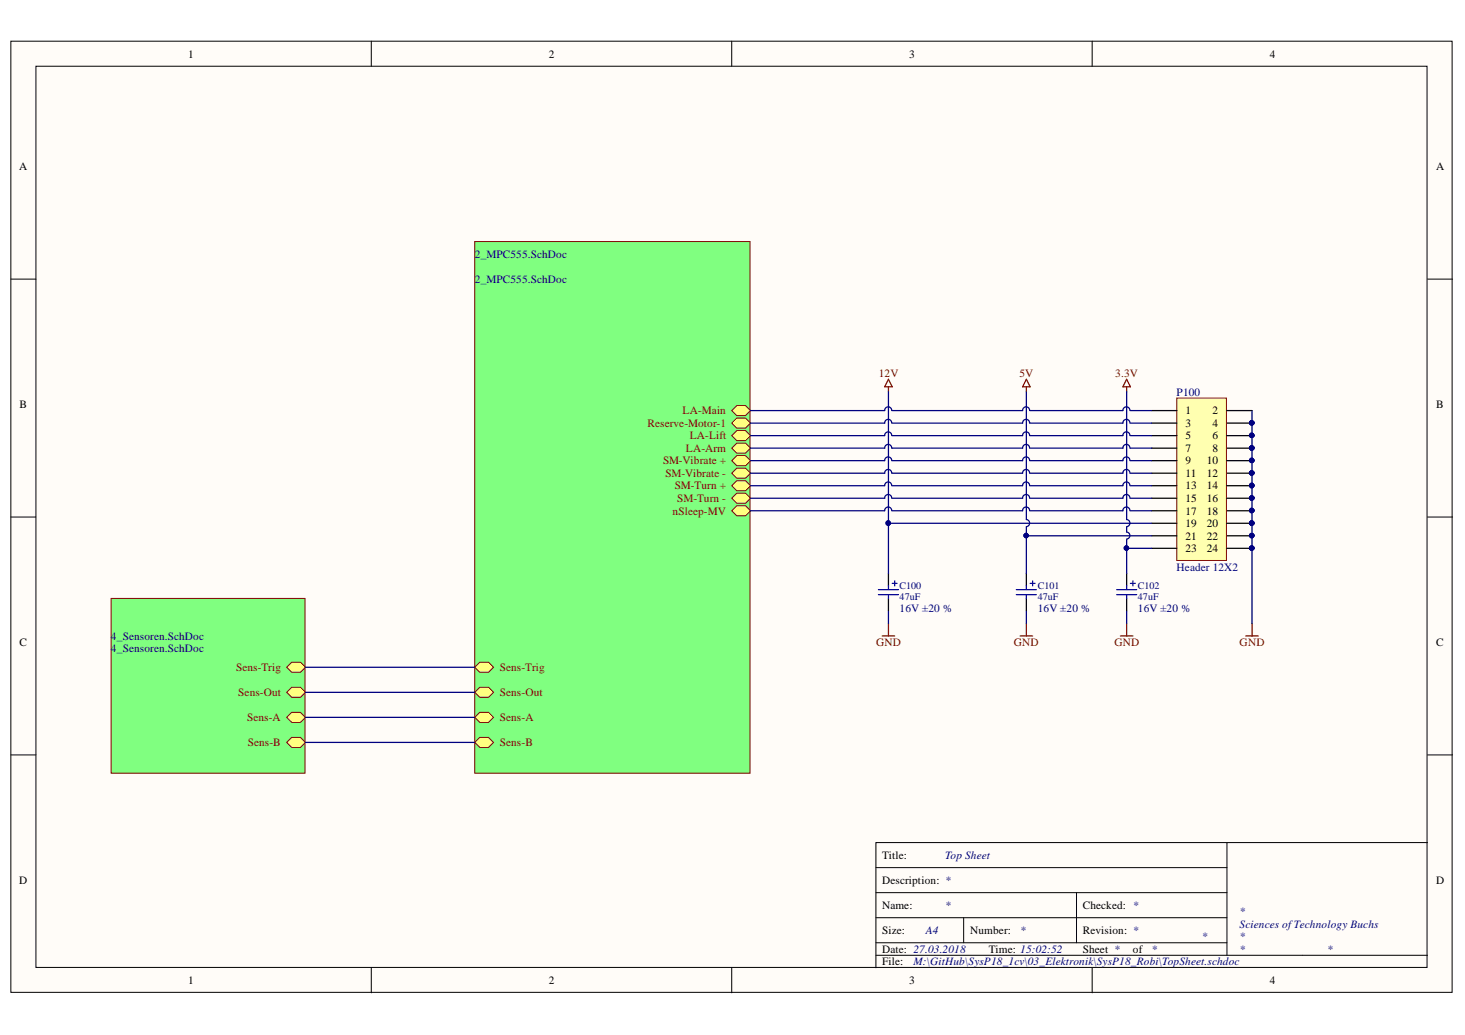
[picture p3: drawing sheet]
<svg xmlns="http://www.w3.org/2000/svg" width="297mm" height="210mm" viewBox="0 0 297 210" stroke-linecap="round" stroke-linejoin="round" font-family="sans-serif">
<g fill="#fffcf8" stroke="#000" stroke-width=".2">
<path d="M2.2 8.4h292.2v192.9h-292.2z"/>
<path d="M7.3 13.4h282v182.8h-282z"/>
</g>
<g fill="none" stroke="#000" stroke-width=".2">
<path d="M75.3 8.4v5M148.4 8.4v5M221.4 8.4v5M2.2 56.6h5.1M289.4 56.6h5.1M2.2 104.9h5.1M289.4 104.9h5.1M2.2 153.1h5.1M289.4 153.1h5.1M177.6 176h71.2M248.8 170.9v22.8M289.4 170.9h-111.8v25.4"/>
<path d="M75.3 196.3v5.1M148.4 196.3v5.1M177.6 186.1h71.2M177.6 193.7h111.8M177.6 191.2h71.2M177.6 181h71.2M195.4 186.1v5.1M218.3 181v10.2M221.4 196.3v5.1"/>
</g>
<path d="M96.3 49h55.8v107.8h-55.8z" fill="#80ff80" stroke="#800000" stroke-width=".2"/>
<path d="M96.3 135.3l1-1h1.7l1.1 1-1.1 1h-1.7z" fill-rule="evenodd" fill="#ffff80"/>
<path d="M96.3 135.3l1-1h1.7l1.1 1-1.1 1h-1.7z" fill="none" stroke="#800000" stroke-width=".2"/>
<path d="M96.3 140.4l1-1h1.7l1.1 1-1.1 1h-1.7z" fill-rule="evenodd" fill="#ffff80"/>
<path d="M96.3 140.4l1-1h1.7l1.1 1-1.1 1h-1.7z" fill="none" stroke="#800000" stroke-width=".2"/>
<path d="M96.3 145.5l1-1h1.7l1.1 1-1.1 1h-1.7z" fill-rule="evenodd" fill="#ffff80"/>
<path d="M96.3 145.5l1-1h1.7l1.1 1-1.1 1h-1.7z" fill="none" stroke="#800000" stroke-width=".2"/>
<path d="M96.3 150.6l1-1.1h1.7l1.1 1.1-1.1 1h-1.7z" fill-rule="evenodd" fill="#ffff80"/>
<path d="M96.3 150.6l1-1.1h1.7l1.1 1.1-1.1 1h-1.7z" fill="none" stroke="#800000" stroke-width=".2"/>
<path d="M148.4 83.3l1-1h1.8l1 1-1 1h-1.8z" fill-rule="evenodd" fill="#ffff80"/>
<path d="M148.4 83.3l1-1h1.8l1 1-1 1h-1.8z" fill="none" stroke="#800000" stroke-width=".2"/>
<path d="M148.4 85.8l1-1h1.8l1 1-1 1h-1.8z" fill-rule="evenodd" fill="#ffff80"/>
<path d="M148.4 85.8l1-1h1.8l1 1-1 1h-1.8z" fill="none" stroke="#800000" stroke-width=".2"/>
<path d="M148.4 88.3l1-1h1.8l1 1-1 1.1h-1.8z" fill-rule="evenodd" fill="#ffff80"/>
<path d="M148.4 88.3l1-1h1.8l1 1-1 1.1h-1.8z" fill="none" stroke="#800000" stroke-width=".2"/>
<path d="M148.4 90.9l1-1h1.8l1 1-1 1h-1.8z" fill-rule="evenodd" fill="#ffff80"/>
<path d="M148.4 90.9l1-1h1.8l1 1-1 1h-1.8z" fill="none" stroke="#800000" stroke-width=".2"/>
<path d="M148.4 93.4l1-1h1.8l1 1-1 1h-1.8z" fill-rule="evenodd" fill="#ffff80"/>
<path d="M148.4 93.4l1-1h1.8l1 1-1 1h-1.8z" fill="none" stroke="#800000" stroke-width=".2"/>
<path d="M148.4 96l1-1h1.8l1 1-1 1h-1.8z" fill-rule="evenodd" fill="#ffff80"/>
<path d="M148.4 96l1-1h1.8l1 1-1 1h-1.8z" fill="none" stroke="#800000" stroke-width=".2"/>
<path d="M148.4 98.5l1-1h1.8l1 1-1 1h-1.8z" fill-rule="evenodd" fill="#ffff80"/>
<path d="M148.4 98.5l1-1h1.8l1 1-1 1h-1.8z" fill="none" stroke="#800000" stroke-width=".2"/>
<path d="M148.4 101l1-1h1.8l1 1-1 1.1h-1.8z" fill-rule="evenodd" fill="#ffff80"/>
<path d="M148.4 101l1-1h1.8l1 1-1 1.1h-1.8z" fill="none" stroke="#800000" stroke-width=".2"/>
<path d="M148.4 103.6l1-1h1.8l1 1-1 1h-1.8z" fill-rule="evenodd" fill="#ffff80"/>
<path d="M148.4 103.6l1-1h1.8l1 1-1 1h-1.8z" fill="none" stroke="#800000" stroke-width=".2"/>
<path d="M22.5 121.4h39.3v35.4h-39.3z" fill="#80ff80" stroke="#800000" stroke-width=".2"/>
<path d="M58.1 135.3l1-1h1.8l1 1-1 1h-1.8z" fill-rule="evenodd" fill="#ffff80"/>
<path d="M58.1 135.3l1-1h1.8l1 1-1 1h-1.8z" fill="none" stroke="#800000" stroke-width=".2"/>
<path d="M58.1 140.4l1-1h1.8l1 1-1 1h-1.8z" fill-rule="evenodd" fill="#ffff80"/>
<path d="M58.1 140.4l1-1h1.8l1 1-1 1h-1.8z" fill="none" stroke="#800000" stroke-width=".2"/>
<path d="M58.1 145.5l1-1h1.8l1 1-1 1h-1.8z" fill-rule="evenodd" fill="#ffff80"/>
<path d="M58.1 145.5l1-1h1.8l1 1-1 1h-1.8z" fill="none" stroke="#800000" stroke-width=".2"/>
<path d="M58.1 150.6l1-1.1h1.8l1 1.1-1 1h-1.8z" fill-rule="evenodd" fill="#ffff80"/>
<path d="M58.1 150.6l1-1.1h1.8l1 1.1-1 1h-1.8z" fill="none" stroke="#800000" stroke-width=".2"/>
<path d="M180.1 116.3v2.5M208.1 116.3v2.5M228.4 116.3v2.5M180.1 121.4v2.5M208.1 121.4v2.5M228.4 121.4v2.5" fill="none" stroke="#000" stroke-width=".25"/>
<g fill="none" stroke="#00f" stroke-width=".25">
<path d="M178.1 119.6h4.1M180.1 118.8v.8M180.9 118.3h1M181.4 117.8v1M206.1 119.6h4M208.1 118.8v.8M208.9 118.3h1M209.4 117.8v1M226.4 119.6h4.1M228.4 118.8v.8M229.2 118.3h1M229.7 117.8v1"/>
<path d="M178.1 120.6h4.1M180.1 120.6v.8M206.1 120.6h4M208.1 120.6v.8M226.4 120.6h4.1M228.4 120.6v.8"/>
</g>
<path d="M238.6 80.7h10.1v33h-10.1z" fill="#ffffb0" stroke="#800000" stroke-width=".2"/>
<g fill="none" stroke="#000" stroke-width=".25">
<path d="M233.5 83.3h5.1M233.5 85.8h5.1M233.5 88.3h5.1M233.5 90.9h5.1M233.5 93.4h5.1M233.5 96h5.1M233.5 98.5h5.1M248.8 83.3h5.1M248.8 85.8h5.1M248.8 88.3h5.1M248.8 90.9h5.1M248.8 93.4h5.1"/>
<path d="M248.8 96h5.1M248.8 98.5h5.1M233.5 101h5.1M233.5 103.6h5.1M233.5 106.1h5.1M233.5 108.7h5.1M233.5 111.2h5.1M248.8 101h5.1M248.8 103.6h5.1M248.8 106.1h5.1M248.8 108.7h5.1M248.8 111.2h5.1"/>
</g>
<g fill="#000080" stroke="#000080" stroke-width=".2">
<circle cx="253.8" cy="85.8" r=".46"/>
<circle cx="253.8" cy="88.3" r=".46"/>
<circle cx="253.8" cy="90.8" r=".47"/>
<circle cx="253.8" cy="93.4" r=".46"/>
<circle cx="253.8" cy="95.9" r=".46"/>
<circle cx="253.8" cy="98.5" r=".47"/>
<circle cx="253.8" cy="101" r=".46"/>
<circle cx="253.8" cy="103.5" r=".46"/>
<circle cx="253.8" cy="106.1" r=".47"/>
<circle cx="253.8" cy="108.6" r=".46"/>
<circle cx="253.8" cy="111.2" r=".46"/>
<circle cx="180.1" cy="106.1" r=".46"/>
<circle cx="208.1" cy="108.6" r=".46"/>
<circle cx="228.4" cy="111.2" r=".46"/>
</g>
<g fill="none" stroke="#800000" stroke-width=".25">
<path d="M180.1 78.4v1.1M180.1 76.9l.8 1.5h-1.5zM208.1 78.4v1.1M208.1 76.9l.8 1.5h-1.6zM228.4 78.4v1.1M228.4 76.9l.8 1.5h-1.5zM178.9 129h2.5M180.1 126.4v2.6M206.8 129h2.6M208.1 126.4v2.6M227.2 129h2.5M228.4 126.4v2.6"/>
<path d="M252.6 129h2.5M253.9 126.4v2.6"/>
</g>
<g fill="none" stroke="#000080" stroke-width=".25">
<path d="M180.1 79.5v26.6h53.4M208.1 79.5v25.9a.72 .72 0 0 1 .7 .7 .72 .72 0 0 1-.7 .7M228.4 79.5v25.9a.72 .72 0 0 1 .7 .7 .72 .72 0 0 1-.7 .7M180.8 96a.71 .71 0 0 0-.7-.8 .71 .71 0 0 0-.7 .8h-27.2M180.8 93.4a.71 .71 0 0 0-.7-.7 .71 .71 0 0 0-.7 .7h-27.2M180.8 88.3a.71 .71 0 0 0-.7-.7 .71 .71 0 0 0-.7 .7h-27.2M180.8 85.8a.71 .71 0 0 0-.7-.8 .71 .71 0 0 0-.7 .8h-27.2M180.8 98.5a.71 .71 0 0 0-.7-.8 .71 .71 0 0 0-.7 .8h-27.2M180.8 90.9a.71 .71 0 0 0-.7-.8 .71 .71 0 0 0-.7 .8h-27.2M180.8 83.3a.71 .71 0 0 0-.7-.8 .71 .71 0 0 0-.7 .8h-27.2M208.8 96a.71 .71 0 0 0-.8-.8 .71 .71 0 0 0-.7 .8h-26.4M208.8 93.4a.71 .71 0 0 0-.8-.7 .71 .71 0 0 0-.7 .7h-26.4"/>
<path d="M208.8 88.3a.71 .71 0 0 0-.8-.7 .71 .71 0 0 0-.7 .7h-26.4M208.8 85.8a.71 .71 0 0 0-.8-.8 .71 .71 0 0 0-.7 .8h-26.4M208.8 98.5a.71 .71 0 0 0-.8-.8 .71 .71 0 0 0-.7 .8h-26.4M208.8 90.9a.71 .71 0 0 0-.8-.8 .71 .71 0 0 0-.7 .8h-26.4M208.8 83.3a.71 .71 0 0 0-.8-.8 .71 .71 0 0 0-.7 .8h-26.4M229.1 96a.71 .71 0 0 0-.7-.8 .71 .71 0 0 0-.7 .8h-18.8M229.1 93.4a.71 .71 0 0 0-.7-.7 .71 .71 0 0 0-.7 .7h-18.8M229.1 88.3a.71 .71 0 0 0-.7-.7 .71 .71 0 0 0-.7 .7h-18.8M229.1 85.8a.71 .71 0 0 0-.7-.8 .71 .71 0 0 0-.7 .8h-18.8M229.1 98.5a.71 .71 0 0 0-.7-.8 .71 .71 0 0 0-.7 .8h-18.8M229.1 90.9a.71 .71 0 0 0-.7-.8 .71 .71 0 0 0-.7 .8h-18.8M229.1 83.3a.71 .71 0 0 0-.7-.8 .71 .71 0 0 0-.7 .8h-18.8"/>
<path d="M229.2 98.5h4.3M229.2 96h4.3M229.2 93.4h4.3M229.2 90.9h4.3M229.2 88.3h4.3M229.2 85.8h4.3M229.2 83.3h4.3M253.9 83.3v43.1M180.1 106.1v10.2M180.8 103.6a.71 .71 0 0 0-.7-.8 .71 .71 0 0 0-.7 .8h-27.2M180.8 101a.71 .71 0 0 0-.7-.7 .71 .71 0 0 0-.7 .7h-27.2M208.1 106.9v1.8h25.4"/>
<path d="M208.1 108.7v7.6M208.8 103.6a.71 .71 0 0 0-.8-.8 .71 .71 0 0 0-.7 .8h-26.4M208.8 101a.71 .71 0 0 0-.8-.7 .71 .71 0 0 0-.7 .7h-26.4M228.4 106.9v1a.71 .71 0 0 1 .7 .7 .71 .71 0 0 1-.7 .7M228.4 109.4v1.8h5.1M228.4 111.2v5.1M229.1 103.6a.71 .71 0 0 0-.7-.8 .71 .71 0 0 0-.7 .8h-18.8M229.1 101a.71 .71 0 0 0-.7-.7 .71 .71 0 0 0-.7 .7h-18.8M229.2 103.6h4.3M229.2 101h4.3M61.9 135.3h34.4M180.1 123.9v2.5"/>
<path d="M208.1 123.9v2.5M228.4 123.9v2.5M61.9 140.4h34.4M61.9 145.5h34.4M61.9 150.6h34.4"/>
</g>
<g font-size="2.3">
<text x="38.2" y="11.7">1</text>
<text x="111.2" y="11.7">2</text>
<text x="184.3" y="11.7">3</text>
<text x="257.4" y="11.7">4</text>
<text x="3.9" y="34.5">A</text>
<text x="291.2" y="34.5">A</text>
<text x="4" y="82.8">B</text>
<text x="291.2" y="82.8">B</text>
<text x="240.3" y="84">1</text>
<text x="240.3" y="86.6">3</text>
<text x="240.3" y="89.1">5</text>
<text x="245.8" y="84">2</text>
<text x="245.8" y="86.6">4</text>
<text x="245.8" y="89.1">6</text>
<text x="240.3" y="91.6">7</text>
<text x="240.3" y="94.2">9</text>
<text x="244.7" y="94.2">10</text>
<text x="245.8" y="91.6">8</text>
<text x="240.3" y="96.7">11</text>
<text x="240.3" y="99.2">13</text>
<text x="240.3" y="101.8">15</text>
<text x="244.7" y="96.7">12</text>
<text x="244.7" y="99.2">14</text>
<text x="244.7" y="101.8">16</text>
<text x="240.3" y="104.4">17</text>
<text x="240.3" y="106.9">19</text>
<text x="244.7" y="104.4">18</text>
<text x="244.7" y="106.9">20</text>
<text x="240.3" y="109.5">21</text>
<text x="240.3" y="112">23</text>
<text x="244.7" y="109.5">22</text>
<text x="244.7" y="112">24</text>
<text x="4" y="131">C</text>
<text x="291.2" y="131">C</text>
<text x="3.9" y="179.3">D</text>
<text x="178.8" y="174.2">Title:</text>
<text x="178.8" y="179.3">Description: *</text>
<text x="291.2" y="179.3">D</text>
<text x="178.8" y="184.4">Name:</text>
<text x="219.5" y="184.4">Checked: *</text>
<text x="178.8" y="189.4">Size:</text>
<text x="196.7" y="189.4">Number:</text>
<text x="219.5" y="189.4">Revision: *</text>
<text x="178.8" y="193.2">Date: 27.03.2018</text>
<text x="178.8" y="195.8">File:</text>
<text x="200.5" y="193.2">Time: 15:02:52</text>
<text x="219.5" y="193.2">Sheet *</text>
<text x="229.7" y="193.2">of</text>
<text x="38.2" y="199.6">1</text>
<text x="111.2" y="199.6">2</text>
<text x="184.3" y="199.6">3</text>
<text x="257.4" y="199.6">4</text>
</g>
<g font-size="2.3" fill="#000080">
<text x="96.3" y="52.3">2_MPC555.SchDoc</text>
<text x="96.3" y="57.4">2_MPC555.SchDoc</text>
<text x="238.6" y="80.2">P100</text>
<text x="238.6" y="115.8">Header 12X2</text>
<text x="182.4" y="124.2">16V ±20 %</text>
<text x="210.4" y="124.2">16V ±20 %</text>
<text x="230.7" y="124.2">16V ±20 %</text>
<text x="22.5" y="129.8">4_Sensoren.SchDoc</text>
<text x="22.5" y="132.3">4_Sensoren.SchDoc</text>
<text x="191.6" y="174.2">Top Sheet</text>
<text x="191.6" y="184.4">*</text>
<text x="251.3" y="185.6">*</text>
<text x="187.7" y="189.4">A4</text>
<text x="206.8" y="189.4">*</text>
<text x="243.6" y="190.7">*</text>
<text x="251.3" y="190.7">*</text>
<text x="251.3" y="188.2">Sciences ofTechnology Buchs</text>
<text x="185.2" y="195.8">M:\GitHub\SysP18_1cv\03_Elektronik\SysP18_Robi\TopSheet.schdoc</text>
<text x="233.5" y="193.2">*</text>
<text x="251.3" y="193.2">*</text>
<text x="269.1" y="193.2">*</text>
</g>
<g font-size="2.3" fill="#800000">
<text x="178.2" y="76.4">12V</text>
<text x="206.7" y="76.4">5V</text>
<text x="226.1" y="76.4">3.3V</text>
<text x="131.3" y="86.6">Reserve-Motor-1</text>
<text x="138.4" y="84">LA-Main</text>
<text x="139.8" y="89.1">LA-Lift</text>
<text x="134.4" y="94.2">SM-Vibrate +</text>
<text x="139.1" y="91.6">LA-Arm</text>
<text x="134.9" y="96.7">SM-Vibrate -</text>
<text x="136.8" y="99.2">SM-Turn +</text>
<text x="137.3" y="101.8">SM-Turn -</text>
<text x="136.4" y="104.4">nSleep-MV</text>
<text x="177.7" y="131">GND</text>
<text x="205.6" y="131">GND</text>
<text x="226" y="131">GND</text>
<text x="251.3" y="131">GND</text>
<text x="47.9" y="136.1">Sens-Trig</text>
<text x="101.4" y="136.1">Sens-Trig</text>
<text x="48.3" y="141.2">Sens-Out</text>
<text x="101.4" y="141.2">Sens-Out</text>
<text x="50.1" y="146.2">Sens-A</text>
<text x="101.4" y="146.2">Sens-A</text>
<text x="50.3" y="151.3">Sens-B</text>
<text x="101.4" y="151.3">Sens-B</text>
</g>
<g font-size="2" fill="#000080">
<text x="182.4" y="119.4">C100</text>
<text x="210.4" y="119.4">C101</text>
<text x="230.7" y="119.4">C102</text>
<text x="182.4" y="121.6">47uF</text>
<text x="210.4" y="121.6">47uF</text>
<text x="230.7" y="121.6">47uF</text>
</g>
</svg>
